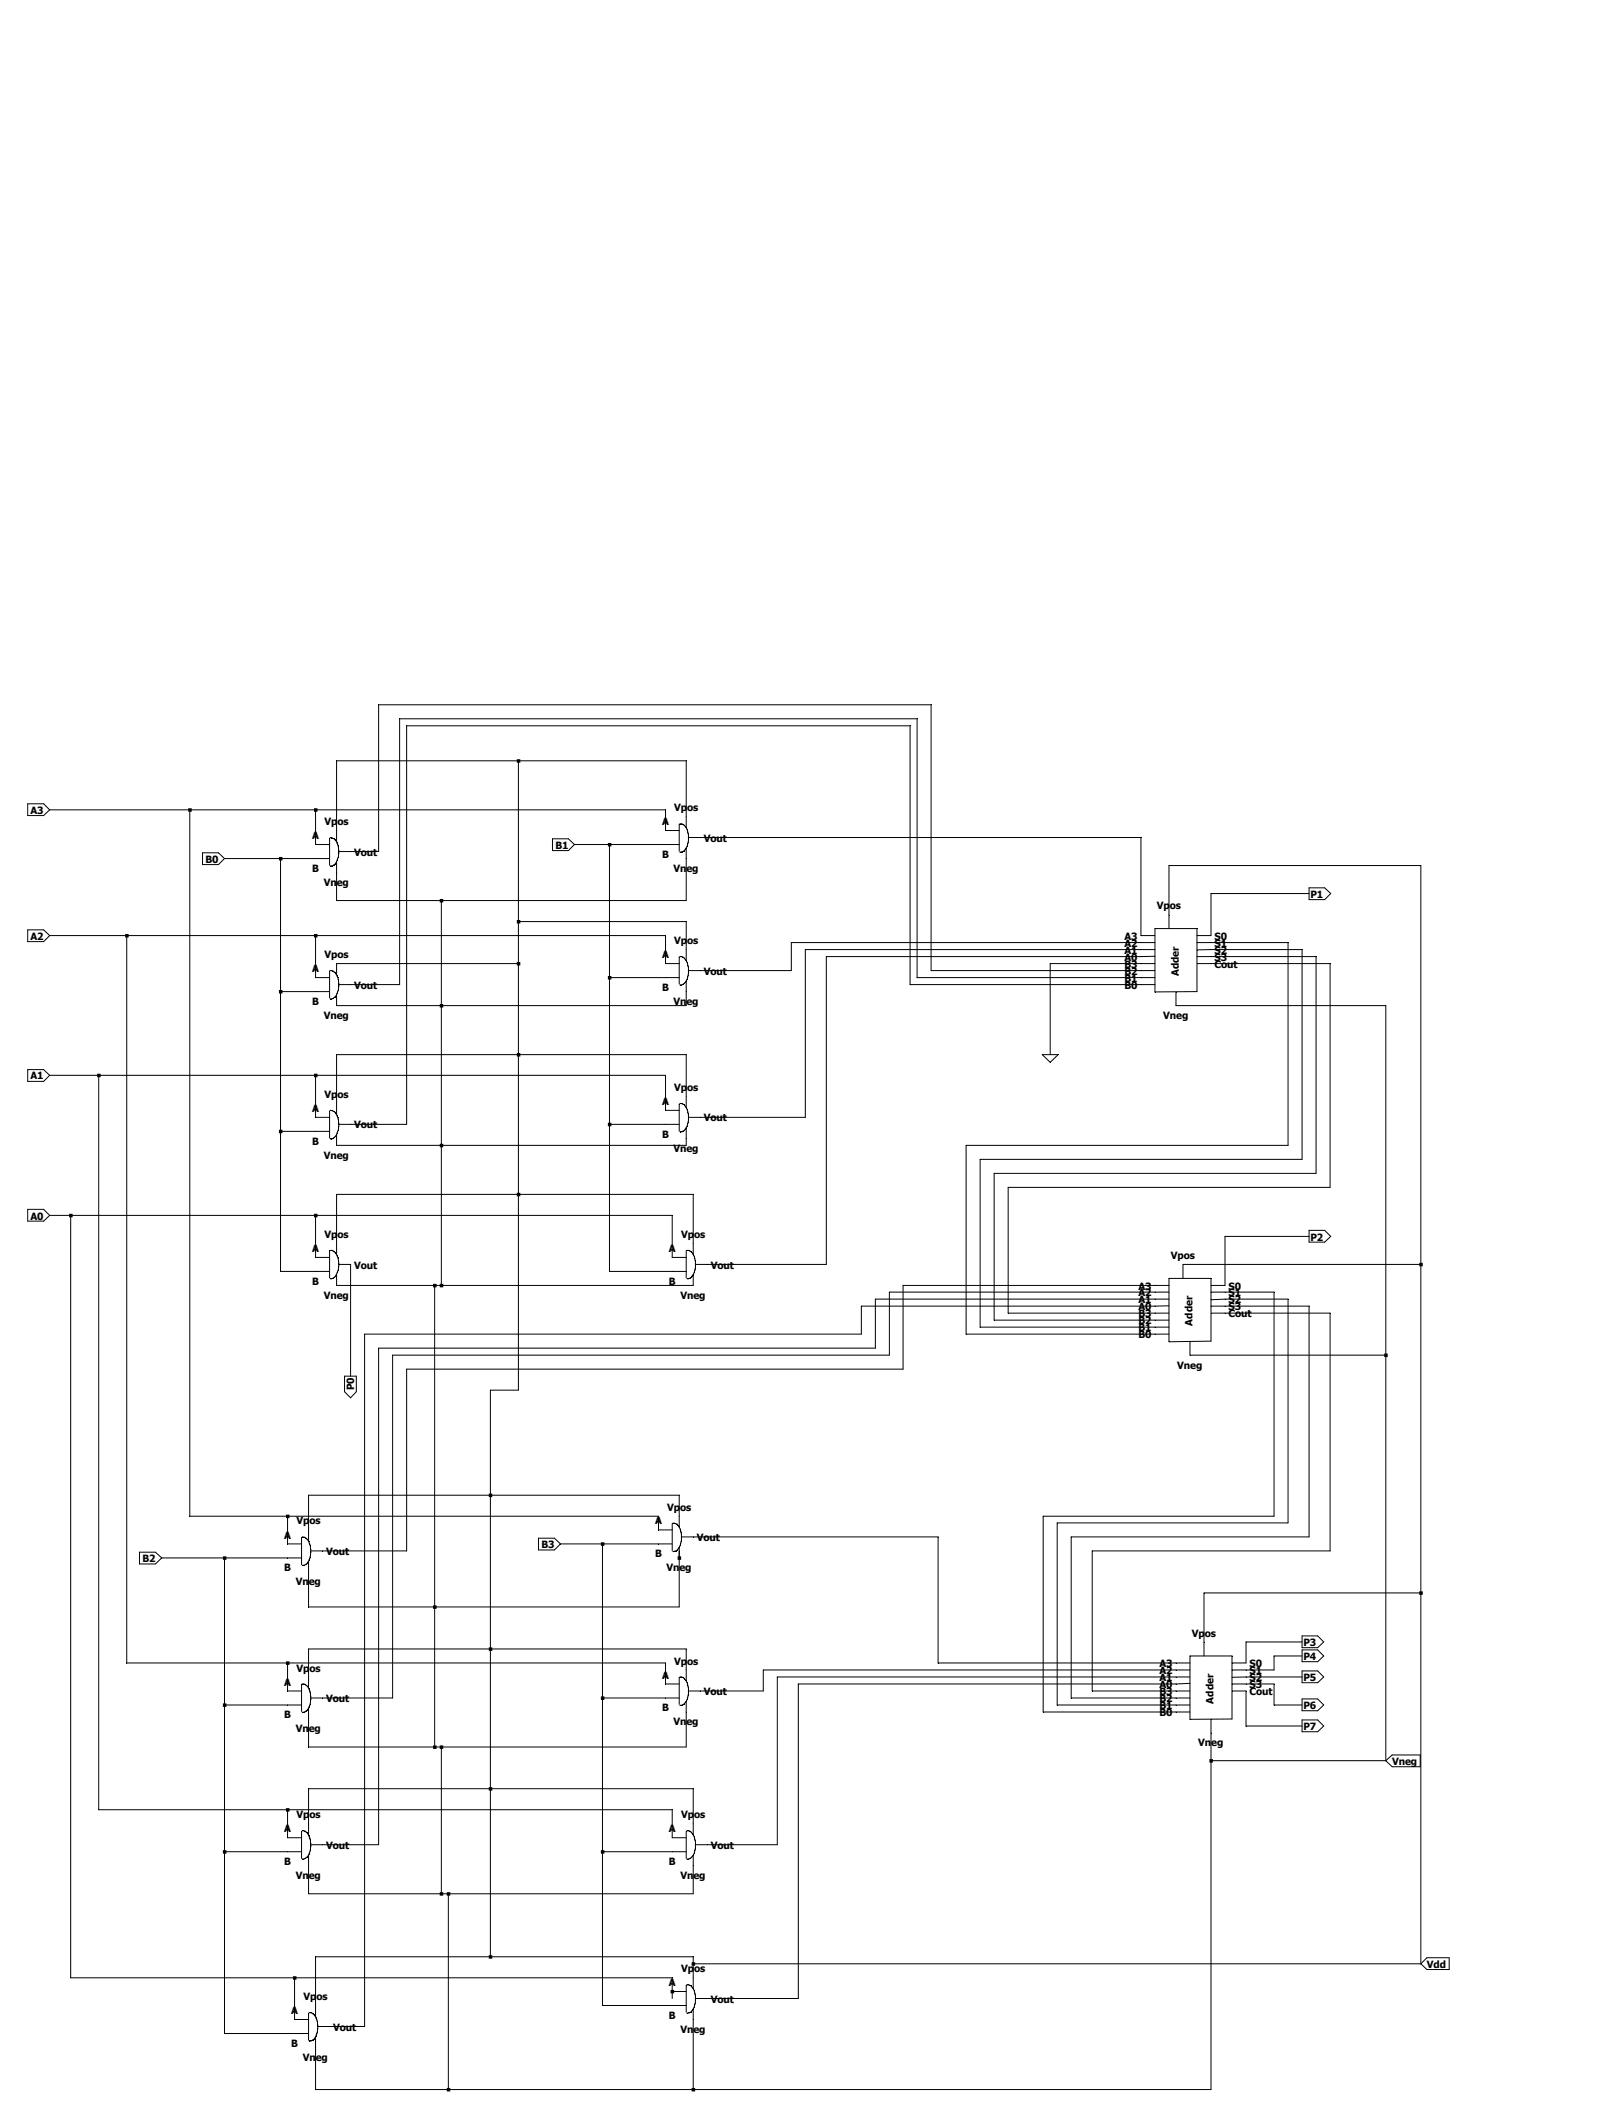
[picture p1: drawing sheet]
<svg xmlns="http://www.w3.org/2000/svg" width="216mm" height="279mm" viewBox="0 0 216 279" stroke-linecap="round" stroke-linejoin="round" font-family="sans-serif">
<g fill="none" stroke="#000" stroke-width=".13">
<path d="M3.7 106.9h2.1l.8 .8-.8 .8h-2.1zM6.6 107.7h81.9v2.7h1.8M25.2 107.7v93.9h62.3v1.9h1.9M26.9 113.4h2.1l.8 .8-.8 .8h-2.1zM29.8 114.2h14M37.3 114.2v54.9h6.5M42 107.7v4.6h1.8M43.8 111.5v3.6M43.9 111.4a1 1 0 0 1 1 1 2.67 2.67 0 0 1-.5 2.6l-.2 .1h-.3M45 113.2h5.3v-19.5h73.5v35.4h29.7M58.7 119.8v51.1M68.9 101.2v83.7h-3.7v75.3"/>
<path d="M73.4 111.5h2.2l.8 .8-.8 .8h-2.2zM76.4 112.3h13.9M81 112.3v56.8h10.2M90.3 109.6v3.6M90.4 109.6a1.16 1.16 0 0 1 1.1 1.2 2.29 2.29 0 0 1-.7 2.4l-.4 .1M91.2 110.1v-8.9h-46.5v10.7M91.2 112.8v7h-46.5v-5.2M91.5 111.4h60.2v13h1.8M174 118.8h-13v5.6h-1.9M174 118.1h2.1l.8 .7-.8 .8h-2.1zM3.7 123.7h2.1l.8 .7-.8 .8h-2.1zM6.6 124.4h81.9v3.7h1.8"/>
<path d="M16.8 124.4v96.7h71.7v2.8h1.8M37.3 131.9h6.5M42 124.4v5.6h1.8M43.8 129.1v3.6M43.9 129.1h.2a2.04 2.04 0 0 1 .9 2.3v.3a1.37 1.37 0 0 1-.8 1.1h-.3M68.9 128.1h-24.2v1.5M68.9 122.6h22.3v5.1M81 130h9.3M90.3 127.3v3.6M90.4 127.2h.2a1.29 1.29 0 0 1 .8 1.2 3 3 0 0 1-.1 1.9l-.4 .5-.5 .2M91.2 130.5v3.2h-46.5v-1.4M153.5 123.5h5.6v8.4h-5.6z"/>
<path d="M153.5 125.3h-48.3v3.8h-13.7M153.5 126.3h-46.4v22.3h-15.6M153.5 127.2h-43.6v40.9h-17.4M153.5 128.1h-13.9v12.2M153.5 130h-31.6v-34.4h-68.8v35.3h-8.1M153.5 130.9h-32.5v-34.4h-66.9v53h-9.1M155.4 121.6v-6.5h33.5v146.1M155.4 121.7v1.8M156.3 131.9v1.8h27.9v100.4M159.1 127.2h15.9v28.8h-42.8v19.6h23.2M159.1 126.3h14v27.9h-42.8v22.3h25.1M159.1 125.3h12.1v27h-42.8v25.1h27"/>
<path d="M159.2 128.1h17.6v29.8h-42.8v16.7h21.4M3.7 142.2h2.1l.8 .8-.8 .8h-2.1zM6.6 143h81.9v4.7h1.8M13.1 143v97.7h76.3v3.7h1.8M37.3 150.5h6.5M42 143v5.6h1.8M43.8 147.7v3.6M43.9 147.7h.3a1.78 1.78 0 0 1 .8 1.7 2.2 2.2 0 0 1-.8 2h-.3M81 149.5h9.3M90.3 146.8v3.6M90.4 146.8h.3a2.12 2.12 0 0 1 .8 2.2 1.86 1.86 0 0 1-.8 1.5h-.3M91.2 147.3v-7h-46.5v7.9"/>
<path d="M91.2 150v2.3h-46.5v-1.4M138.6 140.3h2.1l-1.1 1zM3.7 160.8h2.1l.8 .8-.8 .8h-2.1zM6.6 161.6h82.8v5.6h1.8M9.4 161.6v101.4h80v2.8M42 161.6v5.6h1.8M43.8 166.3v3.6M43.9 166.3a1.15 1.15 0 0 1 1.1 1.1 2.58 2.58 0 0 1-.7 2.6l-.4 .1M44.7 169.5v1.4h47.5v-1.4M44.7 166.8v-8h47.5v8M45 168.1h1.6v14.9M57.8 170.9v61.4"/>
<path d="M91.2 166.3v3.6M91.3 166.3a1.25 1.25 0 0 1 1.1 1.3 2.91 2.91 0 0 1-.1 1.6l-.4 .7-.6 .2M155.4 171.8h-37.2v8.4h-66v45.6h-10.9M155.4 170h5.6v8.4h-5.6zM155.4 170.9h-35.3v11.2h-66v24.1h-12.8M155.4 172.8h-39v6.5h-66.1v66h-9M155.4 173.7h-40.9v3.7h-66v92.1h-6.3M157.3 168.2v1.8M157.3 168.1h31.6M158.2 178.4v1.8h26M161 173.7h13v30.7h-31.6v21.4h15.8M161 172.8h1.9h8.3v29.7h-30.7v24.2h17.7"/>
<path d="M161 171.8h8.4v29.8h-30.7v26.1h19.5M161.1 174.6h15.7v31.6h-31.6v18.7h13M174 164.4h-11.1v6.5h-1.9M174 163.6h2.1l.8 .8-.8 .8h-2.1zM45.8 183h1.6v2.1l-.8 .8-.8-.8zM18.5 206.4h2.2l.8 .8-.8 .8h-2.2zM21.5 207.2h18.6M29.8 207.2v63.2h11.2M38.2 201.6v3.7h1.9M40.1 204.5v3.6M40.2 204.4a1 1 0 0 1 1 1 3.2 3.2 0 0 1-.4 2.5l-.3 .3h-.3M71.6 204.6h2.1l.8 .7-.8 .8h-2.1z"/>
<path d="M74.5 205.3h14.9M80.1 205.3v61.4h11.1M89.4 202.6v3.6M89.5 202.6a.9 .9 0 0 1 .9 .7 2.72 2.72 0 0 1-.5 2.9l-.4 .1M90.3 203.1v-4.3h-49.3v6.1M90.3 205.8v7.9h-49.3v-6.1M90.6 204.4h34.1v16.7h33.5M160.1 218.4v1.8M173.1 218.4h-7.4v2.7h-1.9M173.1 217.6h2.1l.8 .8-.8 .7h-2.1zM173.1 219.4h2.1l.8 .8-.8 .8h-2.1zM188.9 211.8h-28.8v6.6"/>
<path d="M29.8 226.7h10.3M38.2 221.1v3.8h1.9M40.1 224v3.6M40.2 223.9a1.15 1.15 0 0 1 1 1.1 2.51 2.51 0 0 1-.6 2.6l-.4 .1M58.7 232.3v19.5M80.1 225.8h10.2M90.3 223.1v3.6M90.4 223a1.42 1.42 0 0 1 1.1 1.5v.8a1.42 1.42 0 0 1-1.1 1.5M91.2 223.5v-4.2h-50.2v5.2M91.2 226.3v6h-50.2v-5.1M158.2 220.2h5.6v8.4h-5.6zM158.2 222.1h-56.7v2.8h-10"/>
<path d="M158.2 223h-54.9v22.3h-10.8M158.2 223.9h-1.9h-50.2v41.9h-13.6M161 228.6v49.3h-119v-7M161 234.1h23.2M163.8 223.9h5.6v2.8h3.7M163.8 224.9h1.9v4.6h7.4M173.1 220.2h-3.7v1.9h-5.6M173.1 223l-9.3 .1M173.1 222.2h2.1l.8 .8-.8 .8h-2.1zM173.1 225.9h2.1l.8 .8-.8 .8h-2.1zM173.1 228.7h2.1l.8 .8-.8 .8h-2.1zM184.2 234.1l.9-.7h3.7v1.5h-3.7z"/>
<path d="M29.8 246.3h10.3M38.2 240.7v3.7h1.9M40.1 243.5v3.6M40.2 243.5a1.11 1.11 0 0 1 1 .9 2.55 2.55 0 0 1-.6 2.7l-.4 .1M41 244v-6.1h51.2v6.1M41 246.7v5.1h51.2v-5.1M59.6 251.8v26.1M80.1 246.3h11.1M91.2 243.5v3.6M91.3 243.5h.2a1.48 1.48 0 0 1 1 1.5 2.11 2.11 0 0 1-.8 2.1l-.4 .1M39.2 263v5.6h1.8M41 267.7v3.6"/>
<path d="M41.1 267.7a1 1 0 0 1 1 .9 3.2 3.2 0 0 1-.4 2.6l-.3 .2h-.3M89.4 264.8h1.8M91.2 264v3.6M91.3 263.9a.9 .9 0 0 1 1 .8 2.72 2.72 0 0 1-.6 2.9l-.4 .1M92.2 264.5v-4.3h-50.2v8M92.2 267.2v10.7M92.2 261.2h96.7M188.9 261.2l.8-.9h3v1.6h-3z"/>
</g>
<g fill="#000">
<path d="M91.9 277.7h.5v.4h-.5zM160.8 233.9h.4v.5h-.4zM184 180h.5v.5h-.5zM188.7 167.9h.4v.5h-.4zM188.7 211.6h.4v.5h-.4z" fill-rule="evenodd"/>
<path d="M9.2 161.4h.5v.5h-.5zM12.9 142.8h.5v.5h-.5zM16.6 124.2h.5v.5h-.5zM25 107.5h.5v.4h-.5zM29.6 207h.5v.4h-.5zM29.6 226.5h.5v.5h-.5zM29.6 246h.5v.5h-.5zM37.1 114h.4v.4h-.4zM37.1 131.7h.4v.4h-.4zM37.1 150.2h.4v.5h-.4zM38 201.4h.5v.5h-.5zM38 220.9h.5v.5h-.5zM38 240.5h.5v.4h-.5zM38.9 262.8h.5v.5h-.5zM41.7 107.5h.5v.4h-.5zM41.7 124.2h.5v.5h-.5zM41.7 142.8h.5v.5h-.5zM41.7 161.4h.5v.5h-.5zM57.6 170.7h.4v.5h-.4zM57.6 213.5h.4v.5h-.4zM57.6 232.1h.4v.5h-.4zM58.5 119.5h.4v.5h-.4zM58.5 133.5h.4v.5h-.4zM58.5 152.1h.4v.5h-.4zM58.5 170.7h.4v.5h-.4zM58.5 232.1h.4v.5h-.4zM58.5 251.6h.4v.5h-.4zM59.4 251.6h.5v.5h-.5zM59.4 277.7h.5v.4h-.5zM65 198.6h.4v.5h-.4zM65 219.1h.4v.4h-.4zM65 237.7h.4v.4h-.4zM65 260h.4v.5h-.4zM68.7 101h.5v.4h-.5zM68.7 122.3h.5v.5h-.5zM68.7 127.9h.5v.5h-.5zM68.7 140h.5v.5h-.5zM68.7 158.6h.5v.5h-.5zM79.9 205.1h.4v.5h-.4zM79.9 225.6h.4v.5h-.4zM79.9 246h.4v.5h-.4zM80.8 112.1h.5v.5h-.5zM80.8 129.8h.5v.5h-.5zM80.8 149.3h.5v.5h-.5zM89.2 264.6h.4v.5h-.4zM90.1 207h.5v.4h-.5zM91.9 260.9h.5v.5h-.5z" fill-rule="evenodd"/>
</g>
<g font-size="1.3">
<text x="89.6" y="107.9">Vpos</text>
<text x="4.1" y="108.2">A3</text>
<text x="41.5" y="111.6">A</text>
<text x="43.1" y="109.8">Vpos</text>
<text x="47.1" y="113.8">Vout</text>
<text x="73.8" y="112.9">B1</text>
<text x="88" y="109.8">A</text>
<text x="93.6" y="111.9">Vout</text>
<text x="27.3" y="114.7">B0</text>
<text x="41.5" y="116">B</text>
<text x="43.1" y="117.8">Vneg</text>
<text x="88" y="114.1">B</text>
<text x="89.5" y="116">Vneg</text>
<text x="174.2" y="119.4">P1</text>
<text x="4.1" y="125">A2</text>
<text x="89.6" y="125.6">Vpos</text>
<text x="149.5" y="125">A3</text>
<text x="149.5" y="125.9">A2</text>
<text x="153.8" y="120.9">Vpos</text>
<text x="161.5" y="125">S0</text>
<text x="161.5" y="125.9">S1</text>
<text x="41.5" y="129.3">A</text>
<text x="43.1" y="127.4">Vpos</text>
<text x="47.1" y="131.5">Vout</text>
<text x="88" y="127.4">A</text>
<text x="88" y="131.8">B</text>
<text x="93.6" y="129.6">Vout</text>
<text x="149.5" y="126.8">A1</text>
<text x="149.5" y="127.8">A0</text>
<text x="149.5" y="128.7">B3</text>
<text x="149.5" y="129.6">B2</text>
<text x="149.5" y="130.6">B1</text>
<text x="149.5" y="131.5">B0</text>
<text x="156.7" y="129.8" transform="rotate(-90 156.7 129.8)">Adder</text>
<text x="161.5" y="126.8">S2</text>
<text x="161.5" y="127.8">S3</text>
<text x="161.5" y="128.7">Cout</text>
<text x="41.5" y="133.6">B</text>
<text x="43.1" y="135.5">Vneg</text>
<text x="89.5" y="133.6">Vneg</text>
<text x="154.6" y="135.5">Vneg</text>
<text x="4.1" y="143.6">A1</text>
<text x="41.5" y="147.9">A</text>
<text x="43.1" y="146">Vpos</text>
<text x="88" y="146.9">A</text>
<text x="89.6" y="145.1">Vpos</text>
<text x="93.6" y="149.1">Vout</text>
<text x="41.5" y="152.2">B</text>
<text x="43.1" y="154.1">Vneg</text>
<text x="47.1" y="150.1">Vout</text>
<text x="88" y="151.3">B</text>
<text x="89.5" y="153.2">Vneg</text>
<text x="4.1" y="162.2">A0</text>
<text x="41.5" y="166.5">A</text>
<text x="43.1" y="164.6">Vpos</text>
<text x="88.9" y="166.5">A</text>
<text x="90.6" y="164.6">Vpos</text>
<text x="155.7" y="167.4">Vpos</text>
<text x="174.2" y="165">P2</text>
<text x="41.5" y="170.9">B</text>
<text x="43.1" y="172.7">Vneg</text>
<text x="47.1" y="168.7">Vout</text>
<text x="88.9" y="170.9">B</text>
<text x="90.5" y="172.7">Vneg</text>
<text x="94.5" y="168.7">Vout</text>
<text x="151.3" y="171.5">A3</text>
<text x="151.3" y="172.4">A2</text>
<text x="151.3" y="173.3">A1</text>
<text x="163.3" y="171.5">S0</text>
<text x="163.3" y="172.4">S1</text>
<text x="163.3" y="173.3">S2</text>
<text x="151.3" y="174.2">A0</text>
<text x="151.3" y="175.2">B3</text>
<text x="151.3" y="176.1">B2</text>
<text x="151.3" y="177">B1</text>
<text x="151.3" y="178">B0</text>
<text x="158.5" y="176.3" transform="rotate(-90 158.5 176.3)">Adder</text>
<text x="163.3" y="174.2">S3</text>
<text x="163.3" y="175.2">Cout</text>
<text x="47.1" y="184.9" transform="rotate(-90 47.1 184.9)">P0</text>
<text x="156.5" y="182">Vneg</text>
<text x="39.4" y="202.7">Vpos</text>
<text x="87.1" y="202.7">A</text>
<text x="88.7" y="200.9">Vpos</text>
<text x="18.9" y="207.7">B2</text>
<text x="37.8" y="204.6">A</text>
<text x="37.8" y="209">B</text>
<text x="43.3" y="206.8">Vout</text>
<text x="72" y="205.9">B3</text>
<text x="87.1" y="207.1">B</text>
<text x="88.6" y="209">Vneg</text>
<text x="92.6" y="204.9">Vout</text>
<text x="39.3" y="210.8">Vneg</text>
<text x="89.6" y="221.4">Vpos</text>
<text x="154.1" y="221.7">A3</text>
<text x="158.5" y="217.6">Vpos</text>
<text x="166.1" y="221.7">S0</text>
<text x="173.3" y="218.9">P3</text>
<text x="173.3" y="220.8">P4</text>
<text x="37.8" y="224.2">A</text>
<text x="39.4" y="222.3">Vpos</text>
<text x="43.3" y="226.4">Vout</text>
<text x="88" y="223.2">A</text>
<text x="88" y="227.6">B</text>
<text x="93.6" y="225.4">Vout</text>
<text x="154.1" y="222.6">A2</text>
<text x="154.1" y="223.6">A1</text>
<text x="154.1" y="224.5">A0</text>
<text x="154.1" y="225.4">B3</text>
<text x="154.1" y="226.4">B2</text>
<text x="154.1" y="227.3">B1</text>
<text x="161.3" y="226.6" transform="rotate(-90 161.3 226.6)">Adder</text>
<text x="166.1" y="222.6">S1</text>
<text x="166.1" y="223.6">S2</text>
<text x="166.1" y="224.5">S3</text>
<text x="166.1" y="225.4">Cout</text>
<text x="173.3" y="227.3">P6</text>
<text x="173.3" y="223.6">P5</text>
<text x="37.8" y="228.5">B</text>
<text x="39.3" y="230.4">Vneg</text>
<text x="89.5" y="229.4">Vneg</text>
<text x="154.1" y="228.2">B0</text>
<text x="159.3" y="232.2">Vneg</text>
<text x="173.3" y="230.1">P7</text>
<text x="185.1" y="234.7">Vneg</text>
<text x="37.8" y="243.7">A</text>
<text x="39.4" y="241.8">Vpos</text>
<text x="43.3" y="245.9">Vout</text>
<text x="88.9" y="243.7">A</text>
<text x="90.6" y="241.8">Vpos</text>
<text x="94.5" y="245.9">Vout</text>
<text x="37.8" y="248">B</text>
<text x="39.3" y="249.9">Vneg</text>
<text x="88.9" y="248">B</text>
<text x="90.5" y="249.9">Vneg</text>
<text x="90.6" y="262.3">Vpos</text>
<text x="189.7" y="261.7">Vdd</text>
<text x="38.7" y="267.8">A</text>
<text x="40.3" y="266">Vpos</text>
<text x="88.9" y="264.1">A</text>
<text x="88.9" y="268.5">B</text>
<text x="94.5" y="266.3">Vout</text>
<text x="38.7" y="272.2">B</text>
<text x="40.3" y="274.1">Vneg</text>
<text x="44.3" y="270">Vout</text>
<text x="90.5" y="270.3">Vneg</text>
</g>
</svg>
